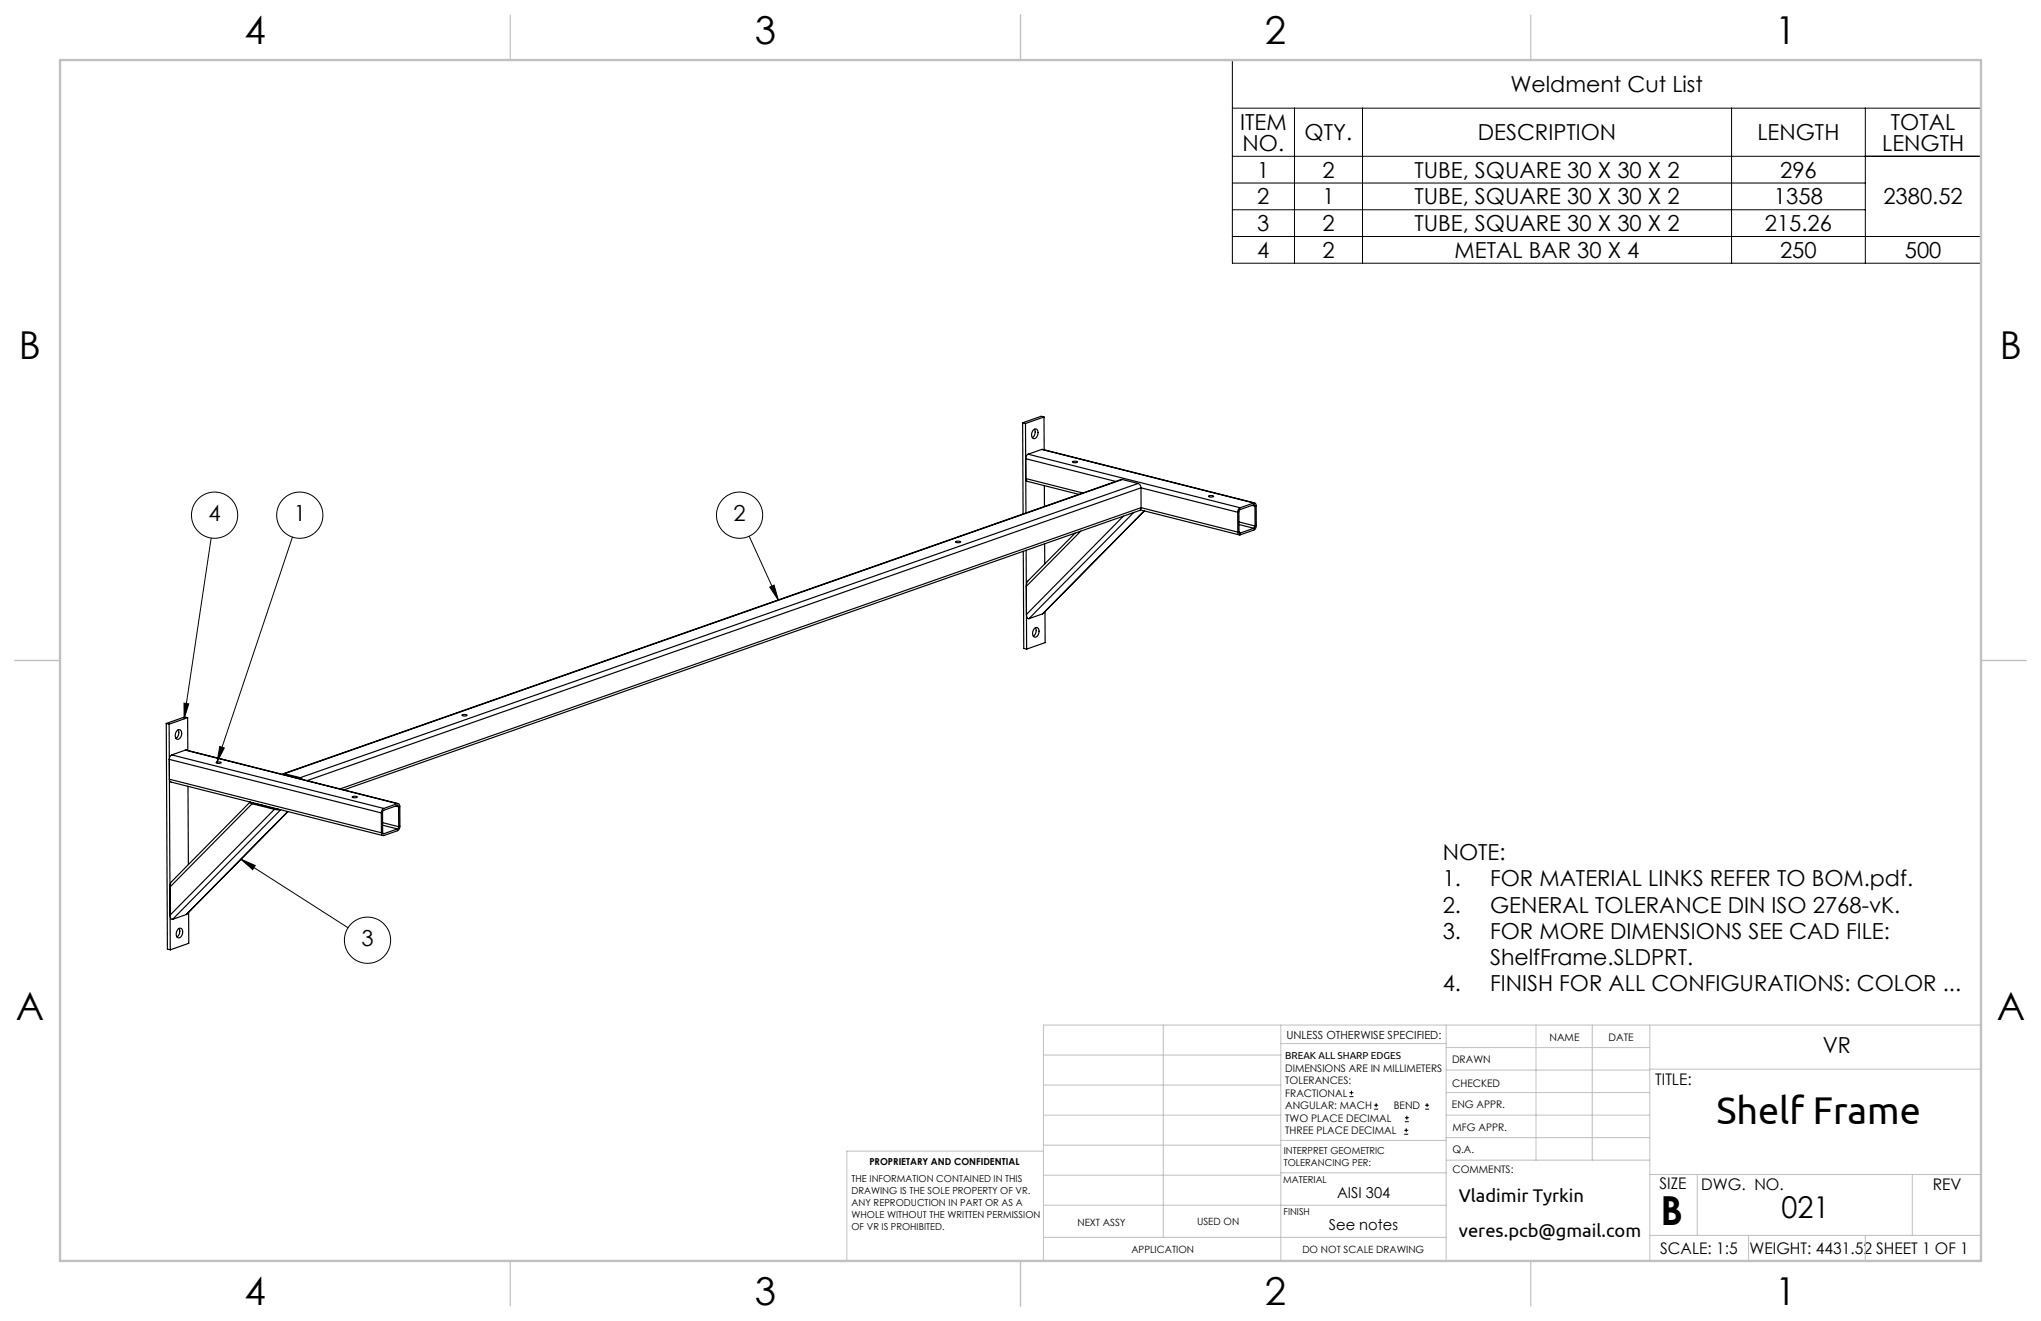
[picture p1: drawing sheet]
<svg xmlns="http://www.w3.org/2000/svg" width="432mm" height="279mm" viewBox="0 0 432 279" stroke-linecap="round" stroke-linejoin="round" font-family="sans-serif">
<g fill="none" stroke="#000" stroke-width=".21">
<path d="M260.7 12.7h158.4v43h-158.4zM260.7 22.9h158.4M260.7 33.1h158.4M260.7 38.7h133.9M273.9 22.9v32.8M288.3 22.9v32.8M366.3 22.9v32.8M394.6 22.9v32.8M260.7 44.4h133.9M260.7 50h158.4M44.7 113.8l-5.8 38.3M61.9 113.6l-16 47.6"/>
<path d="M158.5 113.4l6.2 13.6M162.8 124.2l1-.5 .9 3.3zM38.9 148.7l1 .2-1 3.2zM46.5 157.9l1 .3-1.6 3zM51 181.7l22.6 14.5M51 181.7l3 1.4-.5 .8zM285.5 231.9h.8M285.5 231.1h.8M285.9 230.7v.8M290.7 234.6h.9M290.7 233.8h.9M291.1 233.3v.9"/>
<path d="M297.1 239.9h.8M297.1 239.1h.8M297.2 237.3h.9M297.2 236.4h.9M297.5 238.6v.9M297.6 236v.8M301.5 234.6h.8M301.5 233.8h.8M301.9 233.3v.9"/>
<circle cx="45.4" cy="109" r="4.9"/>
<circle cx="63.4" cy="109" r="4.9"/>
<circle cx="156.5" cy="109" r="4.9"/>
<circle cx="77.8" cy="198.9" r="4.9"/>
</g>
<g fill="none" stroke="#c0c0c0" stroke-width=".21">
<path d="M246.1 216.8v44.9M271 216.8v49.9M305.9 216.8v49.9M325 216.8v28.6M336.9 216.8v28.6M349 216.8v49.9M419.1 216.8h-198.3v49.9M220.8 235.9h50.2M220.8 229.5h50.2M220.8 223.2h50.2M271 220.7h34.9M305.9 231.1h43.1"/>
<path d="M305.9 226.3h43.1M305.9 221.6h43.1M305.9 235.9h43.1M349 226.1h70.1M220.8 248.6h50.2M220.8 242.2h50.2M220.8 254.9h50.2M220.8 243.5h-41.6v23.2M271 254.9h34.9M271 248.1h35.1M271 241.2h35.1M305.9 240.6h43.1"/>
<path d="M306.1 245.4h42.9M349 248.4h70.1M359.1 248.4v12.9M404.6 248.4v12.9M220.8 261.7h85.1M349 261.3h70.1M369.9 261.3v5.4M394.6 261.3v5.4"/>
</g>
<path d="M107.9 3.2v9.5M215.9 3.2v9.5M323.8 3.2v9.5M3.2 139.7h9.5M419.1 139.7h9.5M107.9 266.7v9.5M215.9 266.7v9.5M323.8 266.7v9.5" fill="none" stroke="#c0c0c0" stroke-width=".25"/>
<path d="M12.7 12.7h406.4v254h-406.4z" fill="none" stroke="#c0c0c0" stroke-width=".5"/>
<path d="M162.8 124.2l1-.5 .9 3.3zM51 181.7l3 1.4-.5 .8zM46.5 157.9l1 .3-1.6 3zM38.9 148.7l1 .2-1 3.2z" fill="#000"/>
<g fill="none" stroke="#000" stroke-width=".25">
<path d="M216.4 89.4v19.3M216.4 89.4l.6 .2M217 89.6l.1 18.9M217.5 96.1l-.4 .3-.1 .6 19 4.8M217.5 96.1l44.9 11.3M218.6 91a.58 .58 0 0 1 .7-.2 .58 .58 0 0 1 .3 .7 1.02 1.02 0 0 1-1 1.2 1.25 1.25 0 0 1 0-1.7zM218.9 90.8a1.41 1.41 0 0 1-.5 1.8M220.4 95.1l45 11.3M220.4 95.1l-2.9 1M220.4 95.1l44.8 11.3M220.9 88.2l-3.9 1.4M220.9 88.2l-.6-.2-3.9 1.4"/>
<path d="M220.9 88.2v6.9M226.9 97.7a.97 .97 0 0 1 1.1 0l-.1 .1a.77 .77 0 0 1-1-.1zM202.2 114.6a.97 .97 0 0 1 1 0v.1a.77 .77 0 0 1-1-.1zM216.5 116.6l.1 20.5 .6 .2M217.1 116.4l.1 20.9M220.9 102.7l.1 4.4M221 115v4.3M228.7 112.3l-11.6 11.7 .4-1.1 10-10.1M229.1 104.3l-12.1-3.1 .1 .4 .2 .2 11 2.8M237.4 101.4l-177.5 62.3M237.4 101.4l-177.2 62.2M237.4 101.4l3.4 .9"/>
<path d="M237.7 109.2l-20.5 20.8a.67 .67 0 0 0 .5 .9M239.8 108.4l-22.1 22.5M240.8 102.3a.95 .95 0 0 1 .6 .9M240.8 102.3l-177.3 62.2M241.3 107.8l20.9 5.3M241.4 103.2v4.2M241.4 103.2l-176.4 61.9M241.4 103.2l20.4 5.1M241.4 107.4l-.1 .4-.2 .2-168.4 59.1M241.4 107.4l-169.5 59.5M241.4 107.4l20.5 5.1M242.1 108.1l-21.5 21.7z"/>
<path d="M255.7 104.9a.97 .97 0 0 1 1.1 .1l-.1 .1a.77 .77 0 0 1-1-.2zM261.8 108.3l.1 4.2M262.1 110.4l3.4 .9M262.1 110.9l3.2 .8M262.2 112.7h.2M262.4 107.4l-.4 .3-.2 .6M264.9 106.9l.6 .2M265.2 106.4a.46 .46 0 0 1 .6 .6v4.2l-.2 .6-.3 .3-2.9 1a.46 .46 0 0 1-.5-.6M265.2 106.4l-2.8 1M265.3 111.7l-2.9 1M265.5 107.1l-.3-.3-3 1.2-.1 4.5 .3 .2M265.5 107.1v4.2"/>
<path d="M265.5 111.3l-.2 .4M218.8 133a.58 .58 0 0 1 .7-.2 .58 .58 0 0 1 .3 .7 .91 .91 0 0 1-1.1 1.1l-.2-.9zM219.1 132.8a1.41 1.41 0 0 1-.5 1.8M220.6 129.8l-2.9 1.1M221.1 129.4v6.5l-3.9 1.4M35.2 153l.6 .2M35.2 153l.2 47.7 .6 .2M35.8 153.2l.2 47.7M36.3 159.7l-.3 .3-.2 .6M36.3 159.7l44.9 11.3M37.4 154.6a.58 .58 0 0 1 .8-.2 .58 .58 0 0 1 .2 .7 .91 .91 0 0 1-1.1 1.1l-.2-.9zM37.7 154.4a1.41 1.41 0 0 1-.5 1.8"/>
<path d="M39.2 158.7l45.1 11.3M39.2 158.7l-2.9 1M39.2 158.7l44.9 11.3M39.7 151.8l-3.9 1.4M39.7 151.8v6.9M39.7 151.8l-.6-.2-3.9 1.4M97.8 151.2a.97 .97 0 0 1 1 .1l-.1 .1a.77 .77 0 0 1-.9-.2zM35.8 160.6l44.9 11.3M35.8 160.6v4.2M35.8 164.8l.1 .4 .3 .2 44.8 11.3M35.8 164.8l44.9 11.3M39.8 166.3l.1 16.6"/>
<path d="M45.7 161.3a.97 .97 0 0 1 1.1 0l-.1 .1a.77 .77 0 0 1-1-.1zM52.9 169.7l-16.6 16.8-.3 1.1 17.3-17.6M52.9 169.6v.2l.4 .2M53.3 170l4.8 1.2M53.4 169.8l5.5 1.3M54.9 170.1l-.1 .1M55.4 170.3v.1M58.1 171.2l-22.1 22.4a.67 .67 0 0 0 .5 .8M58.1 171.2h1.2M59.4 171.3l-22.9 23.1M60.2 163.6l-.5 .2M60.2 163.6l3.3 .9"/>
<path d="M60.9 171.6l-21.5 21.8M60.9 171.7l-21.5 21.7M63.5 164.5l.5 .3M74.5 168.5a.97 .97 0 0 1 1.1 .1l-.1 .1a.77 .77 0 0 1-1-.2zM80.7 171.9v4.2M80.9 174l3.4 .9M80.9 174.5l3.2 .8M81 176.3h.2M81.2 171l-.4 .3-.1 .6M83.7 170.5l.6 .2M84.1 170a.46 .46 0 0 1 .5 .6v4.2l-.1 .6-.4 .3-2.9 1a.46 .46 0 0 1-.5-.6M84.1 170l-2.9 1"/>
<path d="M84.1 175.3l-2.9 1M84.3 170.7l-.2-.3-3.1 1.2v4.4l.2 .3M84.3 170.7v4.2M84.3 174.9l-.2 .4M37.6 196.6a.58 .58 0 0 1 .8-.2 .58 .58 0 0 1 .3 .7 .91 .91 0 0 1-1.2 1.1l-.2-.6zM37.9 196.4a1.41 1.41 0 0 1-.5 1.8M39.4 193.4l-2.9 1M39.9 193v6.5l-3.9 1.4"/>
</g>
<text font-size="8.5" x="351.3" y="259">B</text>
<text font-size="8.2" x="363.2" y="237.7">Shelf Frame</text>
<g font-size="8.1">
<text x="51.7" y="9.3">4</text>
<text x="159.7" y="9.3">3</text>
<text x="267.6" y="9.3">2</text>
<text x="375.6" y="9.3">1</text>
<text x="4" y="76">B</text>
<text x="423.1" y="76">B</text>
<text x="3.3" y="215.7">A</text>
<text x="422.4" y="215.7">A</text>
<text x="51.7" y="276">4</text>
<text x="159.7" y="276">3</text>
<text x="267.6" y="276">2</text>
<text x="375.6" y="276">1</text>
</g>
<text font-size="6.3" x="376.9" y="257.6">021</text>
<g font-size="4.7">
<text x="319.5" y="19.5">Weldment Cut List</text>
<text x="262.4" y="27.4">ITEM</text>
<text x="276" y="29.7">QTY.</text>
<text x="312.7" y="29.7">DESCRIPTION</text>
<text x="371.8" y="29.7">LENGTH</text>
<text x="400" y="27.4">TOTAL</text>
<text x="262.9" y="31.9">NO.</text>
<text x="398.2" y="31.9">LENGTH</text>
<text x="266" y="37.6">1</text>
<text x="279.8" y="37.6">2</text>
<text x="299.2" y="37.6">TUBE, SQUARE 30 X 30 X 2</text>
<text x="376.6" y="37.6">296</text>
<text x="266" y="43.2">2</text>
<text x="279.8" y="43.2">1</text>
<text x="299.2" y="43.2">TUBE, SQUARE 30 X 30 X 2</text>
<text x="375.3" y="43.2">1358</text>
<text x="398.5" y="43.2">2380.52</text>
<text x="266" y="48.9">3</text>
<text x="279.8" y="48.9">2</text>
<text x="299.2" y="48.9">TUBE, SQUARE 30 X 30 X 2</text>
<text x="373.4" y="48.9">215.26</text>
<text x="266" y="54.5">4</text>
<text x="279.8" y="54.5">2</text>
<text x="307.7" y="54.5">METAL BAR 30 X 4</text>
<text x="376.6" y="54.5">250</text>
<text x="403" y="54.5">500</text>
<text x="44.1" y="110.2">4</text>
<text x="62.1" y="110.2">1</text>
<text x="155.2" y="110.2">2</text>
<text x="305.2" y="182">NOTE:</text>
<text x="305.2" y="187.5">1.</text>
<text x="315.2" y="187.5">FOR MATERIAL LINKS REFER TO BOM.pdf.</text>
<text x="305.2" y="193">2.</text>
<text x="315.2" y="193">GENERAL TOLERANCE DIN ISO 2768-vK.</text>
<text x="76.5" y="200.1">3</text>
<text x="305.2" y="198.5">3.</text>
<text x="315.2" y="198.5">FOR MORE DIMENSIONS SEE CAD FILE:</text>
<text x="305.2" y="209.5">4.</text>
<text x="315.2" y="204">ShelfFrame.SLDPRT.</text>
<text x="315.2" y="209.5">FINISH FOR ALL CONFIGURATIONS: COLOR ...</text>
<text x="385.6" y="222.6">VR</text>
</g>
<g font-size="3.9">
<text x="308.6" y="254.3">Vladimir Tyrkin</text>
<text x="308.6" y="261.6">veres.pcb@gmail.com</text>
</g>
<g font-size="3.4">
<text x="350.2" y="229.5">TITLE:</text>
<text x="351.1" y="251.6">SIZE</text>
<text x="359.9" y="251.6">DWG. NO.</text>
<text x="408.9" y="251.7">REV</text>
<text x="351.2" y="265.2">SCALE: 1:5</text>
<text x="370.1" y="265.3">WEIGHT: 4431.52 SHEET 1 OF 1</text>
</g>
<g font-size="3.2">
<text x="282.9" y="253.3">AISI 304</text>
<text x="281.1" y="260.1">See notes</text>
</g>
<text font-size="2.4" x="272.2" y="219.7">UNLESS OTHERWISE SPECIFIED:</text>
<g font-size="2.2">
<text x="327.8" y="220.1">NAME</text>
<text x="340.3" y="220.2">DATE</text>
<text x="271.9" y="226.6">DIMENSIONS ARE IN MILLIMETERS</text>
<text x="307.2" y="224.9">DRAWN</text>
<text x="271.9" y="229.3">TOLERANCES:</text>
<text x="271.9" y="231.9">FRACTIONAL</text>
<text x="307.3" y="229.8">CHECKED</text>
<text x="271.9" y="234.6">ANGULAR: MACH</text>
<text x="271.9" y="237.2">TWO PLACE DECIMAL</text>
<text x="271.9" y="239.9">THREE PLACE DECIMAL</text>
<text x="294.9" y="234.6">BEND</text>
<text x="307.2" y="234.5">ENG APPR.</text>
<text x="307.3" y="239.2">MFG APPR.</text>
<text x="307.3" y="243.9">Q.A.</text>
<text x="307.3" y="248.1">COMMENTS:</text>
</g>
<g font-size="2.1">
<text x="271.9" y="224.1">BREAK ALL SHARP EDGES</text>
<text x="227.9" y="259.2">NEXT ASSY</text>
<text x="253.3" y="259.2">USED ON</text>
<text x="239.3" y="265">APPLICATION</text>
<text x="275.5" y="265.1">DO NOT SCALE DRAWING</text>
</g>
<g font-size="2">
<text x="271.6" y="244.1">INTERPRET GEOMETRIC</text>
<text x="180.2" y="250">THE INFORMATION CONTAINED IN THIS</text>
<text x="183.9" y="246.4">PROPRIETARY AND CONFIDENTIAL</text>
<text x="271.5" y="250.2">MATERIAL</text>
<text x="271.6" y="246.6">TOLERANCING PER:</text>
<text x="180.2" y="252.5">DRAWING IS THE SOLE PROPERTY OF VR.</text>
<text x="180.2" y="255.1">ANY REPRODUCTION IN PART OR AS A</text>
<text x="180.2" y="257.6">WHOLE WITHOUT THE WRITTEN PERMISSION</text>
<text x="271.5" y="257">FINISH</text>
<text x="180.2" y="260.1">OF VR IS PROHIBITED.</text>
</g>
</svg>
